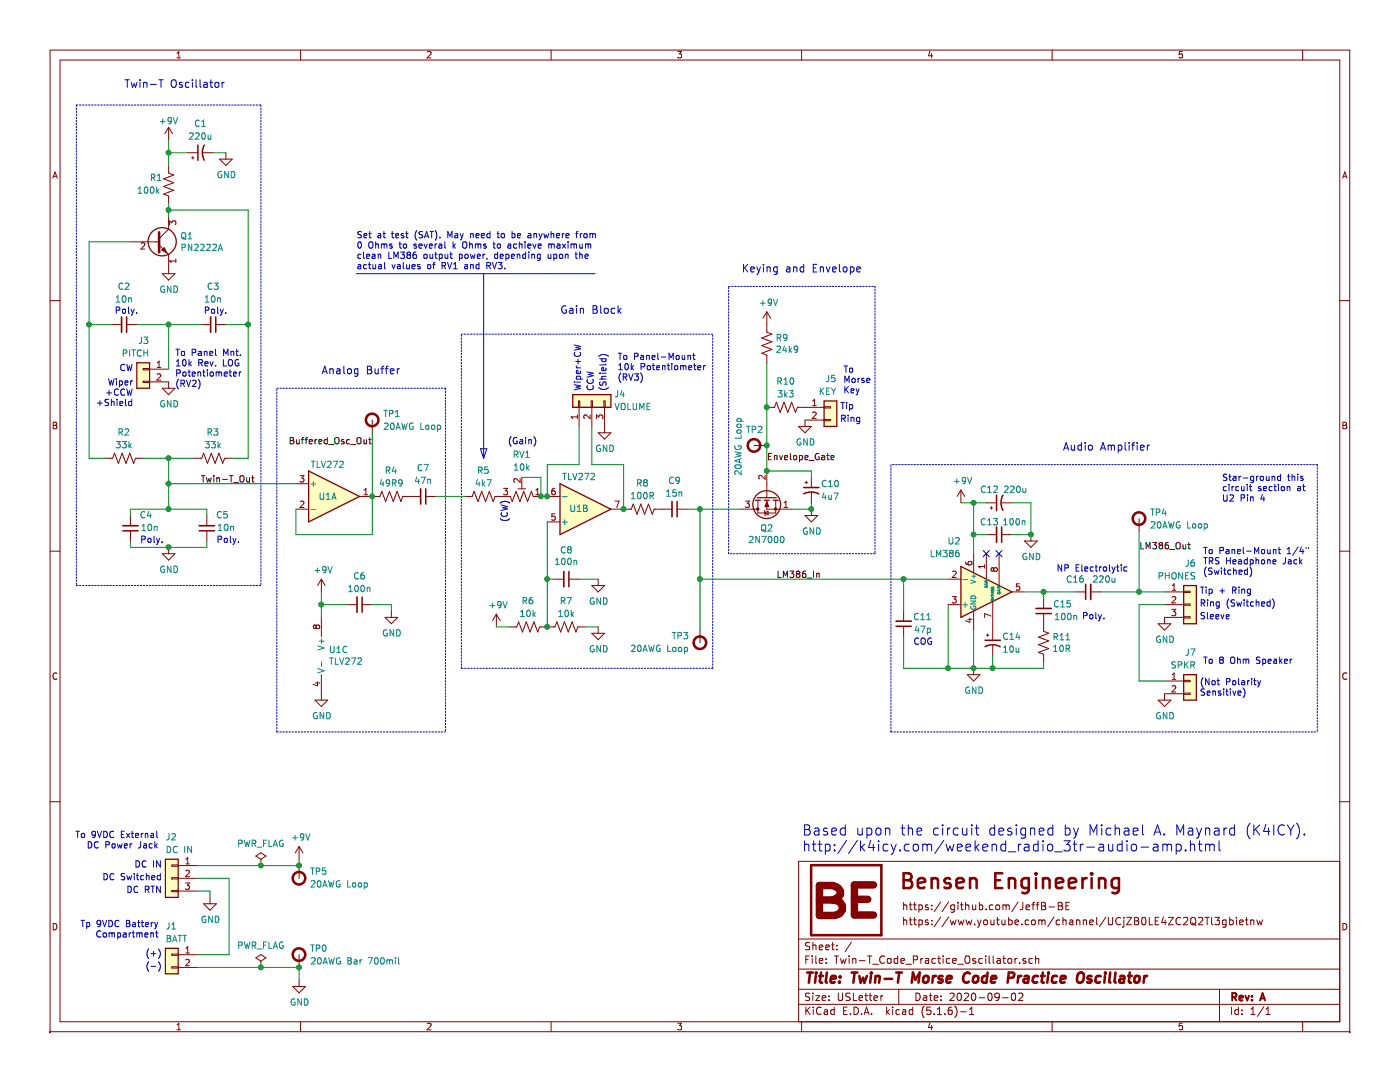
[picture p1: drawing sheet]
EESchema Schematic File Version 4
EELAYER 30 0
EELAYER END
$Descr USLetter 11000 8500
encoding utf-8
Sheet 1 1
Title "Twin-T Morse Code Practice Oscillator"
Date "2020-09-02"
Rev "A"
Comp ""
Comment1 ""
Comment2 ""
Comment3 ""
Comment4 ""
$EndDescr
$Comp
L Transistor_BJT:PN2222A Q1
U 1 1
P 1225 1900
F 0 "Q1" H 1415 1946 50  0000 L CNN
F 1 "PN2222A" H 1415 1855 50  0000 L CNN
F 2 "BE_Transistors:TO92-3_Formed_Leads" H 1425 1825 50  0001 L CIN
F 3 "http://www.fairchildsemi.com/ds/PN/PN2222A.pdf" H 1225 1900 50  0001 L CNN
	1    1225 1900
	1    0    0    -1  
$EndComp
$Comp
L Device:R_US R9
U 1 1
P 6025 2700
F 0 "R9" H 6093 2746 50  0000 L CNN
F 1 "24k9" H 6093 2655 50  0000 L CNN
F 2 "BE_Resistors:BE_Resistor_THT_Axial_.100x.400" V 6065 2690 50  0001 C CNN
F 3 "https://www.yageo.com/upload/media/product/products/datasheet/lr/Yageo_LR_MFR_1.pdf" H 6025 2700 50  0001 C CNN
	1    6025 2700
	1    0    0    -1  
$EndComp
$Comp
L Connector_Generic:Conn_01x02 J7
U 1 1
P 9350 5350
F 0 "J7" H 9400 5575 50  0000 R CNN
F 1 "SPKR" H 9400 5475 50  0000 R CNN
F 2 "BE_Conn:BE_Conn_HDR_SIP-2" H 9350 5350 50  0001 C CNN
F 3 "https://www.molex.com/pdm_docs/sd/022284364_sd.pdf" H 9350 5350 50  0001 C CNN
	1    9350 5350
	1    0    0    -1  
$EndComp
Text Notes 9450 4525 0    50   ~ 0
To Panel-Mount 1/4" \nTRS Headphone Jack\n(Switched)
Text Notes 9425 4875 0    50   ~ 0
Sleeve
Text Notes 9425 4775 0    50   ~ 0
Ring (Switched)
Text Notes 9425 4675 0    50   ~ 0
Tip + Ring
$Comp
L Connector_Generic:Conn_01x03 J2
U 1 1
P 1350 6900
F 0 "J2" H 1400 7225 50  0000 R CNN
F 1 "DC IN" H 1400 7125 50  0000 R CNN
F 2 "BE_Conn:BE_Conn_HDR_SIP-3" H 1350 6900 50  0001 C CNN
F 3 "https://www.molex.com/pdm_docs/sd/022284364_sd.pdf" H 1350 6900 50  0001 C CNN
	1    1350 6900
	-1   0    0    -1  
$EndComp
Text Notes 1275 6825 2    50   ~ 0
DC IN
Text Notes 1275 6925 2    50   ~ 0
DC Switched
Text Notes 1275 7025 2    50   ~ 0
DC RTN
Text Notes 1250 6675 2    50   ~ 0
To 9VDC External\nDC Power Jack
$Comp
L Amplifier_Operational:TLC272 U1
U 2 1
P 4600 4000
F 0 "U1" H 4550 4000 50  0000 C CNN
F 1 "TLV272" H 4550 3750 50  0000 C CNN
F 2 "BE_Sockets:BE_DIP-8_Socket" H 4600 4000 50  0001 C CNN
F 3 "https://www.ti.com/lit/ds/symlink/tlv272.pdf" H 4600 4000 50  0001 C CNN
	2    4600 4000
	1    0    0    1   
$EndComp
$Comp
L Transistor_FET:2N7000 Q2
U 1 1
P 6025 3900
F 0 "Q2" V 6274 3900 50  0000 C CNN
F 1 "2N7000" V 6365 3900 50  0000 C CNN
F 2 "BE_Transistors:TO92-3_Formed_Leads" H 6225 3825 50  0001 L CIN
F 3 "https://www.fairchildsemi.com/datasheets/2N/2N7000.pdf" H 6025 3900 50  0001 L CNN
	1    6025 3900
	0    -1   1    0   
$EndComp
$Comp
L Connector_Generic:Conn_01x02 J1
U 1 1
P 1350 7500
F 0 "J1" H 1400 7725 50  0000 R CNN
F 1 "BATT" H 1400 7625 50  0000 R CNN
F 2 "BE_Conn:BE_Conn_HDR_SIP-2" H 1350 7500 50  0001 C CNN
F 3 "https://www.molex.com/pdm_docs/sd/022284364_sd.pdf" H 1350 7500 50  0001 C CNN
	1    1350 7500
	-1   0    0    -1  
$EndComp
Text Notes 1250 7375 2    50   ~ 0
Tp 9VDC Battery\nCompartment
Text Notes 1275 7525 2    50   ~ 0
(+)
Text Notes 1275 7625 2    50   ~ 0
(-)
Wire Wire Line
	1550 6900 1800 6900
Wire Wire Line
	1800 7500 1550 7500
$Comp
L power:GND #PWR0101
U 1 1
P 2350 7700
F 0 "#PWR0101" H 2350 7450 50  0001 C CNN
F 1 "GND" H 2355 7527 50  0000 C CNN
F 2 "" H 2350 7700 50  0001 C CNN
F 3 "" H 2350 7700 50  0001 C CNN
	1    2350 7700
	1    0    0    -1  
$EndComp
Wire Wire Line
	2350 7600 2350 7700
Wire Wire Line
	1800 6900 1800 7500
$Comp
L power:+9V #PWR0102
U 1 1
P 2350 6750
F 0 "#PWR0102" H 2350 6600 50  0001 C CNN
F 1 "+9V" H 2365 6923 50  0000 C CNN
F 2 "" H 2350 6750 50  0001 C CNN
F 3 "" H 2350 6750 50  0001 C CNN
	1    2350 6750
	1    0    0    -1  
$EndComp
$Comp
L BE_Conn:BE_TP-Loop_20AWG_D200MIL TP0
U 1 1
P 2350 7500
F 0 "TP0" V 2300 7725 50  0000 R CNN
F 1 "20AWG Bar 700mil" V 2400 8300 50  0000 R CNN
F 2 "BE_Conn:BE_TP-Bar_20AWG_L700mil" H 2350 7500 50  0001 C CNN
F 3 "" H 2350 7500 50  0001 C CNN
	1    2350 7500
	0    1    1    0   
$EndComp
$Comp
L Connector_Generic:Conn_01x03 J6
U 1 1
P 9350 4750
F 0 "J6" H 9400 5075 50  0000 R CNN
F 1 "PHONES" H 9400 4975 50  0000 R CNN
F 2 "BE_Conn:BE_Conn_HDR_SIP-3" H 9350 4750 50  0001 C CNN
F 3 "https://www.molex.com/pdm_docs/sd/022284364_sd.pdf" H 9350 4750 50  0001 C CNN
	1    9350 4750
	1    0    0    -1  
$EndComp
$Comp
L power:GND #PWR0103
U 1 1
P 1650 7050
F 0 "#PWR0103" H 1650 6800 50  0001 C CNN
F 1 "GND" H 1655 6877 50  0000 C CNN
F 2 "" H 1650 7050 50  0001 C CNN
F 3 "" H 1650 7050 50  0001 C CNN
	1    1650 7050
	1    0    0    -1  
$EndComp
Wire Wire Line
	1550 7000 1650 7000
Wire Wire Line
	1650 7000 1650 7050
Connection ~ 2350 7600
Wire Wire Line
	2350 6750 2350 6800
Connection ~ 2350 6800
$Comp
L power:GND #PWR0104
U 1 1
P 9150 4850
F 0 "#PWR0104" H 9150 4600 50  0001 C CNN
F 1 "GND" H 9155 4677 50  0000 C CNN
F 2 "" H 9150 4850 50  0001 C CNN
F 3 "" H 9150 4850 50  0001 C CNN
	1    9150 4850
	1    0    0    -1  
$EndComp
Wire Wire Line
	9150 4750 8950 4750
Wire Wire Line
	8950 5350 9150 5350
Wire Wire Line
	8950 4750 8950 5350
$Comp
L power:GND #PWR0105
U 1 1
P 9150 5450
F 0 "#PWR0105" H 9150 5200 50  0001 C CNN
F 1 "GND" H 9155 5277 50  0000 C CNN
F 2 "" H 9150 5450 50  0001 C CNN
F 3 "" H 9150 5450 50  0001 C CNN
	1    9150 5450
	1    0    0    -1  
$EndComp
Text Notes 9450 5225 0    50   ~ 0
To 8 Ohm Speaker
$Comp
L power:+9V #PWR0106
U 1 1
P 1325 1100
F 0 "#PWR0106" H 1325 950 50  0001 C CNN
F 1 "+9V" H 1325 1250 50  0000 C CNN
F 2 "" H 1325 1100 50  0001 C CNN
F 3 "" H 1325 1100 50  0001 C CNN
	1    1325 1100
	1    0    0    -1  
$EndComp
$Comp
L Device:R_US R1
U 1 1
P 1325 1450
F 0 "R1" H 1475 1400 50  0000 R CNN
F 1 "100k" H 1575 1500 50  0000 R CNN
F 2 "BE_Resistors:BE_Resistor_THT_Axial_.100x.400" V 1365 1440 50  0001 C CNN
F 3 "https://www.yageo.com/upload/media/product/products/datasheet/lr/Yageo_LR_MFR_1.pdf" H 1325 1450 50  0001 C CNN
	1    1325 1450
	-1   0    0    1   
$EndComp
$Comp
L Device:R_US R2
U 1 1
P 975 3600
F 0 "R2" V 1175 3550 50  0000 L CNN
F 1 "33k" V 1075 3600 50  0000 C CNN
F 2 "BE_Resistors:BE_Resistor_THT_Axial_.100x.400" V 1015 3590 50  0001 C CNN
F 3 "https://www.yageo.com/upload/media/product/products/datasheet/lr/Yageo_LR_MFR_1.pdf" H 975 3600 50  0001 C CNN
	1    975  3600
	0    -1   -1   0   
$EndComp
$Comp
L Connector_Generic:Conn_01x02 J3
U 1 1
P 1125 2900
F 0 "J3" H 1075 3125 50  0000 L CNN
F 1 "PITCH" H 1075 3025 50  0000 L CNN
F 2 "BE_Conn:BE_Conn_HDR_SIP-2" H 1125 2900 50  0001 C CNN
F 3 "https://www.molex.com/pdm_docs/sd/022284364_sd.pdf" H 1125 2900 50  0001 C CNN
	1    1125 2900
	-1   0    0    -1  
$EndComp
$Comp
L power:GND #PWR0107
U 1 1
P 1325 2100
F 0 "#PWR0107" H 1325 1850 50  0001 C CNN
F 1 "GND" H 1330 1927 50  0000 C CNN
F 2 "" H 1325 2100 50  0001 C CNN
F 3 "" H 1325 2100 50  0001 C CNN
	1    1325 2100
	1    0    0    -1  
$EndComp
$Comp
L power:GND #PWR0108
U 1 1
P 1325 3000
F 0 "#PWR0108" H 1325 2750 50  0001 C CNN
F 1 "GND" H 1330 2827 50  0000 C CNN
F 2 "" H 1325 3000 50  0001 C CNN
F 3 "" H 1325 3000 50  0001 C CNN
	1    1325 3000
	1    0    0    -1  
$EndComp
$Comp
L power:GND #PWR0109
U 1 1
P 1775 1200
F 0 "#PWR0109" H 1775 950 50  0001 C CNN
F 1 "GND" H 1780 1027 50  0000 C CNN
F 2 "" H 1775 1200 50  0001 C CNN
F 3 "" H 1775 1200 50  0001 C CNN
	1    1775 1200
	1    0    0    -1  
$EndComp
Wire Wire Line
	1325 1100 1325 1200
Wire Wire Line
	1475 1200 1325 1200
Connection ~ 1325 1200
Wire Wire Line
	1325 1200 1325 1300
Wire Wire Line
	1325 1700 1325 1650
Text Notes 1050 2925 2    50   ~ 0
CW
Text Notes 1050 3200 2    50   ~ 0
Wiper\n+CCW\n+Shield
Wire Wire Line
	1325 2900 1325 2550
Connection ~ 1325 2550
Wire Wire Line
	1025 1900 700  1900
Wire Wire Line
	700  1900 700  2550
Wire Wire Line
	1325 1650 1950 1650
Wire Wire Line
	1950 1650 1950 2550
Connection ~ 1325 1650
Wire Wire Line
	1325 1650 1325 1600
$Comp
L Device:R_US R3
U 1 1
P 1675 3600
F 0 "R3" V 1875 3550 50  0000 L CNN
F 1 "33k" V 1775 3600 50  0000 C CNN
F 2 "BE_Resistors:BE_Resistor_THT_Axial_.100x.400" V 1715 3590 50  0001 C CNN
F 3 "https://www.yageo.com/upload/media/product/products/datasheet/lr/Yageo_LR_MFR_1.pdf" H 1675 3600 50  0001 C CNN
	1    1675 3600
	0    -1   -1   0   
$EndComp
Wire Wire Line
	700  3600 825  3600
Connection ~ 700  2550
Wire Wire Line
	1125 3600 1325 3600
Connection ~ 1950 2550
Wire Wire Line
	1825 3600 1950 3600
Wire Wire Line
	1025 4000 1325 4000
Wire Wire Line
	1025 4300 1325 4300
Connection ~ 1325 4000
Wire Wire Line
	1325 4000 1625 4000
Connection ~ 1325 3600
Wire Wire Line
	1325 3600 1525 3600
$Comp
L power:GND #PWR0110
U 1 1
P 1325 4300
F 0 "#PWR0110" H 1325 4050 50  0001 C CNN
F 1 "GND" H 1330 4127 50  0000 C CNN
F 2 "" H 1325 4300 50  0001 C CNN
F 3 "" H 1325 4300 50  0001 C CNN
	1    1325 4300
	1    0    0    -1  
$EndComp
Connection ~ 1325 4300
Wire Wire Line
	1325 4300 1625 4300
Text Notes 1375 3050 0    50   ~ 0
To Panel Mnt.\n10k Rev. LOG\nPotentiometer\n(RV2)
$Comp
L Device:R_US R5
U 1 1
P 3800 3900
F 0 "R5" V 4000 3850 50  0000 L CNN
F 1 "4k7" V 3900 3900 50  0000 C CNN
F 2 "BE_Resistors:BE_Resistor_THT_Axial_.100x.400" V 3840 3890 50  0001 C CNN
F 3 "https://www.yageo.com/upload/media/product/products/datasheet/lr/Yageo_LR_MFR_1.pdf" H 3800 3900 50  0001 C CNN
	1    3800 3900
	0    -1   -1   0   
$EndComp
$Comp
L Device:R_POT_TRIM_US RV1
U 1 1
P 4100 3900
F 0 "RV1" V 4425 3900 50  0000 C CNN
F 1 "10k" V 4325 3900 50  0000 C CNN
F 2 "BE_TrimPot:Piher_PT6_Vertical" H 4100 3900 50  0001 C CNN
F 3 "https://www.mouser.com/datasheet/2/18/11-PT6v03-1499160.pdf" H 4100 3900 50  0001 C CNN
	1    4100 3900
	0    1    -1   0   
$EndComp
Wire Wire Line
	4100 3750 4250 3750
Wire Wire Line
	4250 3750 4250 3900
$Comp
L Device:R_US R7
U 1 1
P 4450 4925
F 0 "R7" V 4650 4875 50  0000 L CNN
F 1 "10k" V 4550 4925 50  0000 C CNN
F 2 "BE_Resistors:BE_Resistor_THT_Axial_.100x.400" V 4490 4915 50  0001 C CNN
F 3 "https://www.yageo.com/upload/media/product/products/datasheet/lr/Yageo_LR_MFR_1.pdf" H 4450 4925 50  0001 C CNN
	1    4450 4925
	0    -1   -1   0   
$EndComp
$Comp
L power:+9V #PWR0111
U 1 1
P 3900 4925
F 0 "#PWR0111" H 3900 4775 50  0001 C CNN
F 1 "+9V" H 3915 5098 50  0000 C CNN
F 2 "" H 3900 4925 50  0001 C CNN
F 3 "" H 3900 4925 50  0001 C CNN
	1    3900 4925
	1    0    0    -1  
$EndComp
$Comp
L power:GND #PWR0112
U 1 1
P 4700 4925
F 0 "#PWR0112" H 4700 4675 50  0001 C CNN
F 1 "GND" H 4705 4752 50  0000 C CNN
F 2 "" H 4700 4925 50  0001 C CNN
F 3 "" H 4700 4925 50  0001 C CNN
	1    4700 4925
	1    0    0    -1  
$EndComp
Wire Wire Line
	4600 4925 4700 4925
$Comp
L Connector_Generic:Conn_01x03 J4
U 1 1
P 4650 3150
F 0 "J4" V 4700 2975 50  0000 R CNN
F 1 "VOLUME" V 4600 2975 50  0000 R CNN
F 2 "BE_Conn:BE_Conn_HDR_SIP-3" H 4650 3150 50  0001 C CNN
F 3 "https://www.molex.com/pdm_docs/sd/022284364_sd.pdf" H 4650 3150 50  0001 C CNN
	1    4650 3150
	0    -1   -1   0   
$EndComp
$Comp
L Device:R_US R8
U 1 1
P 5050 4000
F 0 "R8" V 5250 3950 50  0000 L CNN
F 1 "100R" V 5150 4000 50  0000 C CNN
F 2 "BE_Resistors:BE_Resistor_THT_Axial_.100x.400" V 5090 3990 50  0001 C CNN
F 3 "https://www.yageo.com/upload/media/product/products/datasheet/lr/Yageo_LR_MFR_1.pdf" H 5050 4000 50  0001 C CNN
	1    5050 4000
	0    -1   -1   0   
$EndComp
Connection ~ 4300 4925
$Comp
L Device:R_US R6
U 1 1
P 4150 4925
F 0 "R6" V 4350 4875 50  0000 L CNN
F 1 "10k" V 4250 4925 50  0000 C CNN
F 2 "BE_Resistors:BE_Resistor_THT_Axial_.100x.400" V 4190 4915 50  0001 C CNN
F 3 "https://www.yageo.com/upload/media/product/products/datasheet/lr/Yageo_LR_MFR_1.pdf" H 4150 4925 50  0001 C CNN
	1    4150 4925
	0    -1   -1   0   
$EndComp
Wire Wire Line
	3900 4925 4000 4925
Wire Wire Line
	4300 3900 4250 3900
Connection ~ 4250 3900
$Comp
L power:GND #PWR0113
U 1 1
P 6375 4000
F 0 "#PWR0113" H 6375 3750 50  0001 C CNN
F 1 "GND" H 6380 3827 50  0000 C CNN
F 2 "" H 6375 4000 50  0001 C CNN
F 3 "" H 6375 4000 50  0001 C CNN
	1    6375 4000
	1    0    0    -1  
$EndComp
$Comp
L Device:R_US R10
U 1 1
P 6175 3200
F 0 "R10" V 6375 3200 50  0000 C CNN
F 1 "3k3" V 6275 3200 50  0000 C CNN
F 2 "BE_Resistors:BE_Resistor_THT_Axial_.100x.400" V 6215 3190 50  0001 C CNN
F 3 "https://www.yageo.com/upload/media/product/products/datasheet/lr/Yageo_LR_MFR_1.pdf" H 6175 3200 50  0001 C CNN
	1    6175 3200
	0    -1   -1   0   
$EndComp
Text Notes 4850 3000 0    50   ~ 0
To Panel-Mount \n10k Potentiometer\n(RV3)
$Comp
L power:+9V #PWR0114
U 1 1
P 6025 2550
F 0 "#PWR0114" H 6025 2400 50  0001 C CNN
F 1 "+9V" H 6040 2723 50  0000 C CNN
F 2 "" H 6025 2550 50  0001 C CNN
F 3 "" H 6025 2550 50  0001 C CNN
	1    6025 2550
	1    0    0    -1  
$EndComp
$Comp
L Connector_Generic:Conn_01x02 J5
U 1 1
P 6525 3200
F 0 "J5" H 6575 3425 50  0000 R CNN
F 1 "KEY" H 6575 3325 50  0000 R CNN
F 2 "BE_Conn:BE_Conn_HDR_SIP-2" H 6525 3200 50  0001 C CNN
F 3 "https://www.molex.com/pdm_docs/sd/022284364_sd.pdf" H 6525 3200 50  0001 C CNN
	1    6525 3200
	1    0    0    -1  
$EndComp
$Comp
L power:GND #PWR0115
U 1 1
P 6325 3300
F 0 "#PWR0115" H 6325 3050 50  0001 C CNN
F 1 "GND" H 6330 3127 50  0000 C CNN
F 2 "" H 6325 3300 50  0001 C CNN
F 3 "" H 6325 3300 50  0001 C CNN
	1    6325 3300
	1    0    0    -1  
$EndComp
Text Notes 6625 3100 0    50   ~ 0
To\nMorse\nKey
Wire Wire Line
	6375 3700 6025 3700
Wire Wire Line
	6025 3700 6025 3500
Connection ~ 6025 3700
Connection ~ 6025 3200
Wire Wire Line
	6025 3200 6025 2850
Wire Wire Line
	6225 4000 6375 4000
$Comp
L BE_Analog:BE_LM386 U2
U 1 1
P 7750 4650
F 0 "U2" H 7550 5050 50  0000 R CNN
F 1 "LM386" H 7550 4950 50  0000 R CNN
F 2 "BE_Sockets:BE_DIP-8_Socket" H 7750 4650 50  0001 C CNN
F 3 "https://www.ti.com/lit/ds/symlink/lm386.pdf" H 7750 4650 50  0001 C CNN
	1    7750 4650
	1    0    0    -1  
$EndComp
NoConn ~ 7750 4350
NoConn ~ 7850 4350
$Comp
L power:GND #PWR0116
U 1 1
P 8100 4200
F 0 "#PWR0116" H 8100 3950 50  0001 C CNN
F 1 "GND" H 8105 4027 50  0000 C CNN
F 2 "" H 8100 4200 50  0001 C CNN
F 3 "" H 8100 4200 50  0001 C CNN
	1    8100 4200
	1    0    0    -1  
$EndComp
$Comp
L power:+9V #PWR0117
U 1 1
P 7550 3950
F 0 "#PWR0117" H 7550 3800 50  0001 C CNN
F 1 "+9V" H 7565 4123 50  0000 C CNN
F 2 "" H 7550 3950 50  0001 C CNN
F 3 "" H 7550 3950 50  0001 C CNN
	1    7550 3950
	1    0    0    -1  
$EndComp
$Comp
L power:GND #PWR0118
U 1 1
P 7650 5250
F 0 "#PWR0118" H 7650 5000 50  0001 C CNN
F 1 "GND" H 7655 5077 50  0000 C CNN
F 2 "" H 7650 5250 50  0001 C CNN
F 3 "" H 7650 5250 50  0001 C CNN
	1    7650 5250
	1    0    0    -1  
$EndComp
$Comp
L Device:C_Small C13
U 1 1
P 7850 4200
F 0 "C13" V 7750 4200 50  0000 R CNN
F 1 "100n" V 7750 4225 50  0000 L CNN
F 2 "BE_Capacitors:BE_Cap_MLCC_95milx150mil_P100mil" H 7850 4200 50  0001 C CNN
F 3 "https://www.vishay.com/docs/45171/kseries.pdf" H 7850 4200 50  0001 C CNN
	1    7850 4200
	0    1    1    0   
$EndComp
$Comp
L Device:CP1_Small C12
U 1 1
P 7850 3950
F 0 "C12" V 7950 4100 50  0000 R CNN
F 1 "220u" V 7950 3725 50  0000 L CNN
F 2 "BE_Capacitors:BE_Cap_Round_D6.3mm_H11.2mm_P2.5mm" H 7850 3950 50  0001 C CNN
F 3 "https://industrial.panasonic.com/cdbs/www-data/pdf/RDF0000/ABA0000C1259.pdf" H 7850 3950 50  0001 C CNN
	1    7850 3950
	0    -1   -1   0   
$EndComp
Wire Wire Line
	7550 3950 7650 3950
Wire Wire Line
	7650 4350 7650 4200
Connection ~ 7650 3950
Connection ~ 7650 4200
Wire Wire Line
	7650 4200 7650 3950
Wire Wire Line
	7950 3950 8100 3950
Wire Wire Line
	8100 3950 8100 4200
Wire Wire Line
	8100 4200 7950 4200
Connection ~ 8100 4200
$Comp
L Device:C_Small C11
U 1 1
P 7100 4900
F 0 "C11" H 6875 4850 50  0000 L CNN
F 1 "47p" H 6875 4950 50  0000 L CNN
F 2 "BE_Capacitors:BE_Cap_Dipped_W4.0mm_T2.6mm_H5.6mm_P2.5mm" H 7100 4900 50  0001 C CNN
F 3 "https://www.mouser.com/datasheet/2/427/Sprague%201C-3C%20MLC%20leaded%20capacitors%202000-1211470.pdf" H 7100 4900 50  0001 C CNN
	1    7100 4900
	-1   0    0    1   
$EndComp
Wire Wire Line
	7450 4550 7100 4550
Wire Wire Line
	7100 4550 7100 4800
$Comp
L Device:C_Small C15
U 1 1
P 8200 4800
F 0 "C15" H 7975 4750 50  0000 L CNN
F 1 "100n" H 7925 4850 50  0000 L CNN
F 2 "BE_Capacitors:BE_Cap_Rect-Film_W7.2mm_T2.5mm_H6.5mm_P5.0mm" H 8200 4800 50  0001 C CNN
F 3 "https://content.kemet.com/datasheets/F3294_MMK.pdf" H 8200 4800 50  0001 C CNN
	1    8200 4800
	-1   0    0    1   
$EndComp
$Comp
L Device:R_US R11
U 1 1
P 8200 5050
F 0 "R11" H 8268 5096 50  0000 L CNN
F 1 "10R" H 8268 5005 50  0000 L CNN
F 2 "BE_Resistors:BE_Resistor_THT_Axial_.100x.400" V 8240 5040 50  0001 C CNN
F 3 "https://www.yageo.com/upload/media/product/products/datasheet/lr/Yageo_LR_MFR_1.pdf" H 8200 5050 50  0001 C CNN
	1    8200 5050
	1    0    0    -1  
$EndComp
Wire Wire Line
	7650 4950 7650 5250
Wire Wire Line
	7650 5250 7800 5250
Wire Wire Line
	7800 5250 7800 5150
Connection ~ 7650 5250
Wire Wire Line
	7800 5250 8200 5250
Wire Wire Line
	8200 5250 8200 5200
Connection ~ 7800 5250
Wire Wire Line
	7650 5250 7450 5250
Wire Wire Line
	7100 5250 7100 5000
Wire Wire Line
	8050 4650 8200 4650
Wire Wire Line
	8200 4650 8200 4700
$Comp
L Device:C_Small C16
U 1 1
P 8550 4650
F 0 "C16" V 8450 4825 50  0000 R CNN
F 1 "220u" V 8450 4425 50  0000 L CNN
F 2 "BE_Capacitors:BE_Cap_Round-NP_D10.0mm_H12.5mm_P5.0mm" H 8550 4650 50  0001 C CNN
F 3 "https://industrial.panasonic.com/cdbs/www-data/pdf/RDF0000/ABA0000C1053.pdf" H 8550 4650 50  0001 C CNN
	1    8550 4650
	0    -1   1    0   
$EndComp
Text Notes 8300 4500 0    50   ~ 0
NP Electrolytic
Wire Wire Line
	8450 4650 8200 4650
Connection ~ 8200 4650
Text Notes 7175 5075 0    50   ~ 0
COG
Text Notes 8500 4875 0    50   ~ 0
Poly.
Text Notes 1100 4275 0    50   ~ 0
Poly.
Text Notes 1700 4275 0    50   ~ 0
Poly.
$Comp
L Device:CP1_Small C10
U 1 1
P 6375 3850
F 0 "C10" H 6450 3900 50  0000 L CNN
F 1 "4u7" H 6450 3800 50  0000 L CNN
F 2 "BE_Capacitors:BE_Cap_Round_D3.0mm_P2.54mm" H 6375 3850 50  0001 C CNN
F 3 "https://www.nichicon.co.jp/english/products/pdfs/e-uma.pdf" H 6375 3850 50  0001 C CNN
	1    6375 3850
	1    0    0    -1  
$EndComp
Wire Wire Line
	6375 3700 6375 3750
Wire Wire Line
	6375 3950 6375 4000
Connection ~ 6375 4000
$Comp
L Device:C_Small C9
U 1 1
P 5300 4000
F 0 "C9" V 5075 4000 50  0000 C CNN
F 1 "15n" V 5175 4000 50  0000 C CNN
F 2 "BE_Capacitors:BE_Cap_Rect-Film_W7.2mm_T2.5mm_H6.5mm_P5.0mm" H 5300 4000 50  0001 C CNN
F 3 "https://content.kemet.com/datasheets/F3294_MMK.pdf" H 5300 4000 50  0001 C CNN
	1    5300 4000
	0    1    1    0   
$EndComp
$Comp
L Device:C_Small C4
U 1 1
P 1025 4150
F 0 "C4" H 850 4050 50  0000 L CNN
F 1 "10n" H 800 4150 50  0000 L CNN
F 2 "BE_Capacitors:BE_Cap_Rect-Film_W7.2mm_T2.5mm_H6.5mm_P5.0mm" H 1025 4150 50  0001 C CNN
F 3 "https://content.kemet.com/datasheets/F3294_MMK.pdf" H 1025 4150 50  0001 C CNN
	1    1025 4150
	-1   0    0    1   
$EndComp
$Comp
L Device:C_Small C2
U 1 1
P 975 2550
F 0 "C2" V 675 2550 50  0000 C CNN
F 1 "10n" V 775 2550 50  0000 C CNN
F 2 "BE_Capacitors:BE_Cap_Rect-Film_W7.2mm_T2.5mm_H6.5mm_P5.0mm" H 975 2550 50  0001 C CNN
F 3 "https://content.kemet.com/datasheets/F3294_MMK.pdf" H 975 2550 50  0001 C CNN
	1    975  2550
	0    1    1    0   
$EndComp
$Comp
L Device:C_Small C5
U 1 1
P 1625 4150
F 0 "C5" H 1450 4050 50  0000 L CNN
F 1 "10n" H 1400 4150 50  0000 L CNN
F 2 "BE_Capacitors:BE_Cap_Rect-Film_W7.2mm_T2.5mm_H6.5mm_P5.0mm" H 1625 4150 50  0001 C CNN
F 3 "https://content.kemet.com/datasheets/F3294_MMK.pdf" H 1625 4150 50  0001 C CNN
	1    1625 4150
	-1   0    0    1   
$EndComp
Wire Wire Line
	1025 4050 1025 4000
Wire Wire Line
	1025 4250 1025 4300
Wire Wire Line
	1625 4300 1625 4250
Wire Wire Line
	1625 4050 1625 4000
$Comp
L Device:C_Small C3
U 1 1
P 1675 2550
F 0 "C3" V 1375 2550 50  0000 C CNN
F 1 "10n" V 1475 2550 50  0000 C CNN
F 2 "BE_Capacitors:BE_Cap_Rect-Film_W7.2mm_T2.5mm_H6.5mm_P5.0mm" H 1675 2550 50  0001 C CNN
F 3 "https://content.kemet.com/datasheets/F3294_MMK.pdf" H 1675 2550 50  0001 C CNN
	1    1675 2550
	0    1    1    0   
$EndComp
Wire Wire Line
	1775 2550 1950 2550
Wire Wire Line
	1325 2550 1575 2550
Wire Wire Line
	1075 2550 1325 2550
Wire Wire Line
	700  2550 875  2550
Text Notes 900  2475 0    50   ~ 0
Poly.
Text Notes 1600 2475 0    50   ~ 0
Poly.
$Comp
L Device:CP1_Small C1
U 1 1
P 1575 1200
F 0 "C1" V 1800 1200 50  0000 C CNN
F 1 "220u" V 1700 1200 50  0000 C CNN
F 2 "BE_Capacitors:BE_Cap_Round_D6.3mm_H11.2mm_P2.5mm" H 1575 1200 50  0001 C CNN
F 3 "https://industrial.panasonic.com/cdbs/www-data/pdf/RDF0000/ABA0000C1259.pdf" H 1575 1200 50  0001 C CNN
	1    1575 1200
	0    -1   -1   0   
$EndComp
Wire Wire Line
	1675 1200 1775 1200
Wire Wire Line
	5400 4000 5500 4000
Text Notes 9425 5475 0    50   ~ 0
(Not Polarity\nSensitive)
Text Notes 6300 6700 0    80   ~ 0
Based upon the circuit designed by Michael A. Maynard (K4ICY).\nhttp://k4icy.com/weekend_radio_3tr-audio-amp.html
Text Notes 4575 3075 1    50   ~ 0
Wiper+CW
Text Notes 4675 3075 1    50   ~ 0
CCW
$Comp
L BE_Conn:BE_TP-Loop_20AWG_D200MIL TP3
U 1 1
P 5500 5050
F 0 "TP3" V 5550 5275 50  0000 R CNN
F 1 "20AWG Loop" V 5450 5600 50  0000 R CNN
F 2 "BE_Conn:BE_TP-Loop_20AWG_D200MIL" H 5500 5050 50  0001 C CNN
F 3 "" H 5500 5050 50  0001 C CNN
	1    5500 5050
	0    -1   -1   0   
$EndComp
$Comp
L BE_Conn:BE_TP-Loop_20AWG_D200MIL TP4
U 1 1
P 8950 4075
F 0 "TP4" V 8900 4300 50  0000 R CNN
F 1 "20AWG Loop" V 9000 4625 50  0000 R CNN
F 2 "BE_Conn:BE_TP-Loop_20AWG_D200MIL" H 8950 4075 50  0001 C CNN
F 3 "" H 8950 4075 50  0001 C CNN
	1    8950 4075
	0    1    1    0   
$EndComp
Wire Wire Line
	7450 4750 7450 5250
Connection ~ 7450 5250
Wire Wire Line
	7450 5250 7100 5250
Wire Wire Line
	7650 4200 7750 4200
Wire Wire Line
	7650 3950 7750 3950
$Comp
L BE_Conn:BE_TP-Loop_20AWG_D200MIL TP5
U 1 1
P 2350 6900
F 0 "TP5" V 2400 6675 50  0000 L CNN
F 1 "20AWG Loop" V 2300 6350 50  0000 L CNN
F 2 "BE_Conn:BE_TP-Loop_20AWG_D200MIL" H 2350 6900 50  0001 C CNN
F 3 "" H 2350 6900 50  0001 C CNN
	1    2350 6900
	0    -1   -1   0   
$EndComp
Text Notes 4225 3500 2    50   ~ 0
(Gain)
Text Notes 4000 3925 3    50   ~ 0
(CW)
$Comp
L BE_Conn:BE_TP-Loop_20AWG_D200MIL TP1
U 1 1
P 2925 3300
F 0 "TP1" V 2875 3525 50  0000 R CNN
F 1 "20AWG Loop" V 2975 3850 50  0000 R CNN
F 2 "BE_Conn:BE_TP-Loop_20AWG_D200MIL" H 2925 3300 50  0001 C CNN
F 3 "" H 2925 3300 50  0001 C CNN
	1    2925 3300
	0    1    1    0   
$EndComp
Wire Wire Line
	2925 3400 2925 3900
Wire Wire Line
	2925 4750 3075 4750
Wire Wire Line
	3075 4750 3075 4800
Wire Wire Line
	2525 4750 2525 4850
Connection ~ 2525 4750
Wire Wire Line
	2725 4750 2525 4750
Wire Wire Line
	2525 4650 2525 4750
$Comp
L power:GND #PWR0121
U 1 1
P 3075 4800
F 0 "#PWR0121" H 3075 4550 50  0001 C CNN
F 1 "GND" H 3080 4627 50  0000 C CNN
F 2 "" H 3075 4800 50  0001 C CNN
F 3 "" H 3075 4800 50  0001 C CNN
	1    3075 4800
	1    0    0    -1  
$EndComp
$Comp
L Device:C_Small C6
U 1 1
P 2825 4750
F 0 "C6" V 2600 4750 50  0000 C CNN
F 1 "100n" V 2700 4750 50  0000 C CNN
F 2 "BE_Capacitors:BE_Cap_MLCC_95milx150mil_P100mil" H 2825 4750 50  0001 C CNN
F 3 "https://www.vishay.com/docs/45171/kseries.pdf" H 2825 4750 50  0001 C CNN
	1    2825 4750
	0    1    1    0   
$EndComp
$Comp
L power:+9V #PWR0120
U 1 1
P 2525 4650
F 0 "#PWR0120" H 2525 4500 50  0001 C CNN
F 1 "+9V" H 2540 4823 50  0000 C CNN
F 2 "" H 2525 4650 50  0001 C CNN
F 3 "" H 2525 4650 50  0001 C CNN
	1    2525 4650
	1    0    0    -1  
$EndComp
$Comp
L power:GND #PWR0119
U 1 1
P 2525 5450
F 0 "#PWR0119" H 2525 5200 50  0001 C CNN
F 1 "GND" H 2530 5277 50  0000 C CNN
F 2 "" H 2525 5450 50  0001 C CNN
F 3 "" H 2525 5450 50  0001 C CNN
	1    2525 5450
	1    0    0    -1  
$EndComp
$Comp
L Device:C_Small C7
U 1 1
P 3325 3900
F 0 "C7" V 3100 3900 50  0000 C CNN
F 1 "47n" V 3200 3900 50  0000 C CNN
F 2 "BE_Capacitors:BE_Cap_Rect-Film_W7.2mm_T2.5mm_H6.5mm_P5.0mm" H 3325 3900 50  0001 C CNN
F 3 "https://content.kemet.com/datasheets/F3294_MMK.pdf" H 3325 3900 50  0001 C CNN
	1    3325 3900
	0    1    1    0   
$EndComp
Connection ~ 2925 3900
$Comp
L Device:R_US R4
U 1 1
P 3075 3900
F 0 "R4" V 3275 3850 50  0000 L CNN
F 1 "49R9" V 3175 3900 50  0000 C CNN
F 2 "BE_Resistors:BE_Resistor_THT_Axial_.100x.400" V 3115 3890 50  0001 C CNN
F 3 "https://www.yageo.com/upload/media/product/products/datasheet/lr/Yageo_LR_MFR_1.pdf" H 3075 3900 50  0001 C CNN
	1    3075 3900
	0    -1   -1   0   
$EndComp
Wire Wire Line
	2925 4200 2925 3900
Wire Wire Line
	2325 4200 2925 4200
Wire Wire Line
	2325 4000 2325 4200
$Comp
L Amplifier_Operational:TLC272 U1
U 3 1
P 2625 5150
F 0 "U1" H 2583 5196 50  0000 L CNN
F 1 "TLV272" H 2583 5105 50  0000 L CNN
F 2 "BE_Sockets:BE_DIP-8_Socket" H 2625 5150 50  0001 C CNN
F 3 "https://www.ti.com/lit/ds/symlink/tlv272.pdf" H 2625 5150 50  0001 C CNN
	3    2625 5150
	1    0    0    -1  
$EndComp
$Comp
L Amplifier_Operational:TLC272 U1
U 1 1
P 2625 3900
F 0 "U1" H 2575 3900 50  0000 C CNN
F 1 "TLV272" H 2575 4150 50  0000 C CNN
F 2 "BE_Sockets:BE_DIP-8_Socket" H 2625 3900 50  0001 C CNN
F 3 "https://www.ti.com/lit/ds/symlink/tlv272.pdf" H 2625 3900 50  0001 C CNN
	1    2625 3900
	1    0    0    -1  
$EndComp
Wire Notes Line
	7000 5750 7000 3650
Wire Notes Line
	10350 3650 10350 5750
Wire Notes Line
	5725 2250 6875 2250
Wire Notes Line
	6875 2250 6875 4350
Wire Notes Line
	6875 4350 5725 4350
Wire Notes Line
	2175 5750 2175 3050
Wire Notes Line
	3500 3050 3500 5750
Wire Notes Line
	10350 3650 7000 3650
Wire Notes Line
	7000 5750 10350 5750
Connection ~ 7100 4550
Text Notes 975  700  0    60   ~ 0
Twin-T Oscillator
Text Notes 2525 2950 0    60   ~ 0
Analog Buffer
Text Notes 4400 2475 0    60   ~ 0
Gain Block
Text Notes 8350 3550 0    60   ~ 0
Audio Amplifier
$Comp
L power:PWR_FLAG #FLG0101
U 1 1
P 2050 7600
F 0 "#FLG0101" H 2050 7675 50  0001 C CNN
F 1 "PWR_FLAG" H 2050 7773 50  0000 C CNN
F 2 "" H 2050 7600 50  0001 C CNN
F 3 "~" H 2050 7600 50  0001 C CNN
	1    2050 7600
	1    0    0    -1  
$EndComp
$Comp
L power:PWR_FLAG #FLG0102
U 1 1
P 2050 6800
F 0 "#FLG0102" H 2050 6875 50  0001 C CNN
F 1 "PWR_FLAG" H 2050 6973 50  0000 C CNN
F 2 "" H 2050 6800 50  0001 C CNN
F 3 "~" H 2050 6800 50  0001 C CNN
	1    2050 6800
	1    0    0    -1  
$EndComp
Connection ~ 2050 6800
Wire Wire Line
	2050 6800 2350 6800
Connection ~ 2050 7600
Wire Wire Line
	2050 7600 2350 7600
Wire Wire Line
	1550 7600 2050 7600
Wire Wire Line
	1550 6800 2050 6800
$Comp
L Device:CP1_Small C14
U 1 1
P 7800 5050
F 0 "C14" H 7875 5100 50  0000 L CNN
F 1 "10u" H 7875 5000 50  0000 L CNN
F 2 "BE_Capacitors:BE_Cap_Round_D4.0mm_H5.0mm_P2.54mm" H 7800 5050 50  0001 C CNN
F 3 "https://www.nichicon.co.jp/english/products/pdfs/e-uma.pdf" H 7800 5050 50  0001 C CNN
	1    7800 5050
	1    0    0    -1  
$EndComp
Wire Wire Line
	8650 4650 8950 4650
Wire Wire Line
	8950 4175 8950 4650
Connection ~ 8950 4650
Wire Wire Line
	8950 4650 9150 4650
Text Notes 6600 3225 0    50   ~ 0
Tip
Text Notes 6600 3325 0    50   ~ 0
Ring
Text Notes 4775 3075 1    50   ~ 0
(Shield)
$Comp
L power:GND #PWR0122
U 1 1
P 4750 3350
F 0 "#PWR0122" H 4750 3100 50  0001 C CNN
F 1 "GND" H 4755 3177 50  0000 C CNN
F 2 "" H 4750 3350 50  0001 C CNN
F 3 "" H 4750 3350 50  0001 C CNN
	1    4750 3350
	1    0    0    -1  
$EndComp
Wire Wire Line
	4550 3350 4550 3650
Wire Wire Line
	4300 3650 4300 3900
Connection ~ 4300 3900
Wire Wire Line
	4650 3350 4650 3650
Wire Wire Line
	4900 3650 4900 4000
Connection ~ 4900 4000
Wire Wire Line
	4650 3650 4900 3650
Wire Wire Line
	4300 3650 4550 3650
Text Notes 9600 3950 0    50   ~ 0
Star-ground this\ncircuit section at\nU2 Pin 4
Wire Wire Line
	700  2550 700  3600
Wire Wire Line
	1950 2550 1950 3600
Wire Wire Line
	1325 3600 1325 3800
Wire Notes Line
	600  825  2050 825 
Wire Notes Line
	2050 825  2050 4600
Wire Notes Line
	600  825  600  4600
Wire Notes Line
	600  4600 2050 4600
$Comp
L BE_Conn:BE_TP-Loop_20AWG_D200MIL TP2
U 1 1
P 5925 3500
F 0 "TP2" H 6000 3625 50  0000 R CNN
F 1 "20AWG Loop" V 5800 3725 50  0000 R CNN
F 2 "BE_Conn:BE_TP-Loop_20AWG_D200MIL" H 5925 3500 50  0001 C CNN
F 3 "" H 5925 3500 50  0001 C CNN
	1    5925 3500
	1    0    0    -1  
$EndComp
Connection ~ 6025 3500
Wire Wire Line
	6025 3500 6025 3200
Wire Wire Line
	1300 3800 1325 3800
Connection ~ 1325 3800
Wire Wire Line
	1325 3800 1325 4000
Text Notes 5825 2150 0    60   ~ 0
Keying and Envelope
Wire Wire Line
	4300 4100 4300 4550
$Comp
L Device:C_Small C8
U 1 1
P 4450 4550
F 0 "C8" V 4221 4550 50  0000 C CNN
F 1 "100n" V 4312 4550 50  0000 C CNN
F 2 "BE_Capacitors:BE_Cap_MLCC_95milx150mil_P100mil" H 4450 4550 50  0001 C CNN
F 3 "https://www.vishay.com/docs/45171/kseries.pdf" H 4450 4550 50  0001 C CNN
	1    4450 4550
	0    1    1    0   
$EndComp
Wire Wire Line
	4350 4550 4300 4550
Connection ~ 4300 4550
Wire Wire Line
	4300 4550 4300 4925
$Comp
L power:GND #PWR0123
U 1 1
P 4700 4550
F 0 "#PWR0123" H 4700 4300 50  0001 C CNN
F 1 "GND" H 4705 4377 50  0000 C CNN
F 2 "" H 4700 4550 50  0001 C CNN
F 3 "" H 4700 4550 50  0001 C CNN
	1    4700 4550
	1    0    0    -1  
$EndComp
Wire Wire Line
	4550 4550 4700 4550
Wire Notes Line
	5600 5250 5600 2625
Wire Notes Line
	3625 5250 3625 2625
Text Notes 2800 2125 0    50   ~ 0
Set at test (SAT). May need to be anywhere from\n0 Ohms to several k Ohms to achieve maximum\nclean LM386 output power, depending upon the\nactual values of RV1 and RV3.
Wire Notes Line style solid
	3800 3600 3800 2150
Wire Notes Line style solid
	2800 2150 4675 2150
Text Label 1575 3800 0    50   ~ 0
Twin-T_Out
Text Label 6100 4550 0    50   ~ 0
LM386_In
Text Label 8950 4325 0    50   ~ 0
LM386_Out
Text Label 2925 3500 2    50   ~ 0
Buffered_Osc_Out
Text Label 6025 3625 0    50   ~ 0
Envelope_Gate
Wire Notes Line
	5725 4350 5725 2250
Wire Wire Line
	5500 4000 5500 4550
Wire Wire Line
	5500 4550 7100 4550
Connection ~ 5500 4550
Wire Wire Line
	5500 4550 5500 4950
Wire Wire Line
	5500 4000 5825 4000
Connection ~ 5500 4000
Wire Notes Line
	5600 5250 3625 5250
Wire Notes Line
	3625 2625 5600 2625
Wire Notes Line style solid
	3800 3600 3825 3525
Wire Notes Line style solid
	3825 3525 3775 3525
Wire Notes Line style solid
	3775 3525 3800 3600
Wire Wire Line
	3425 3900 3650 3900
Wire Wire Line
	1325 3800 2325 3800
Wire Notes Line
	2175 3050 3500 3050
Wire Notes Line
	2175 5750 3500 5750
$EndSCHEMATC
